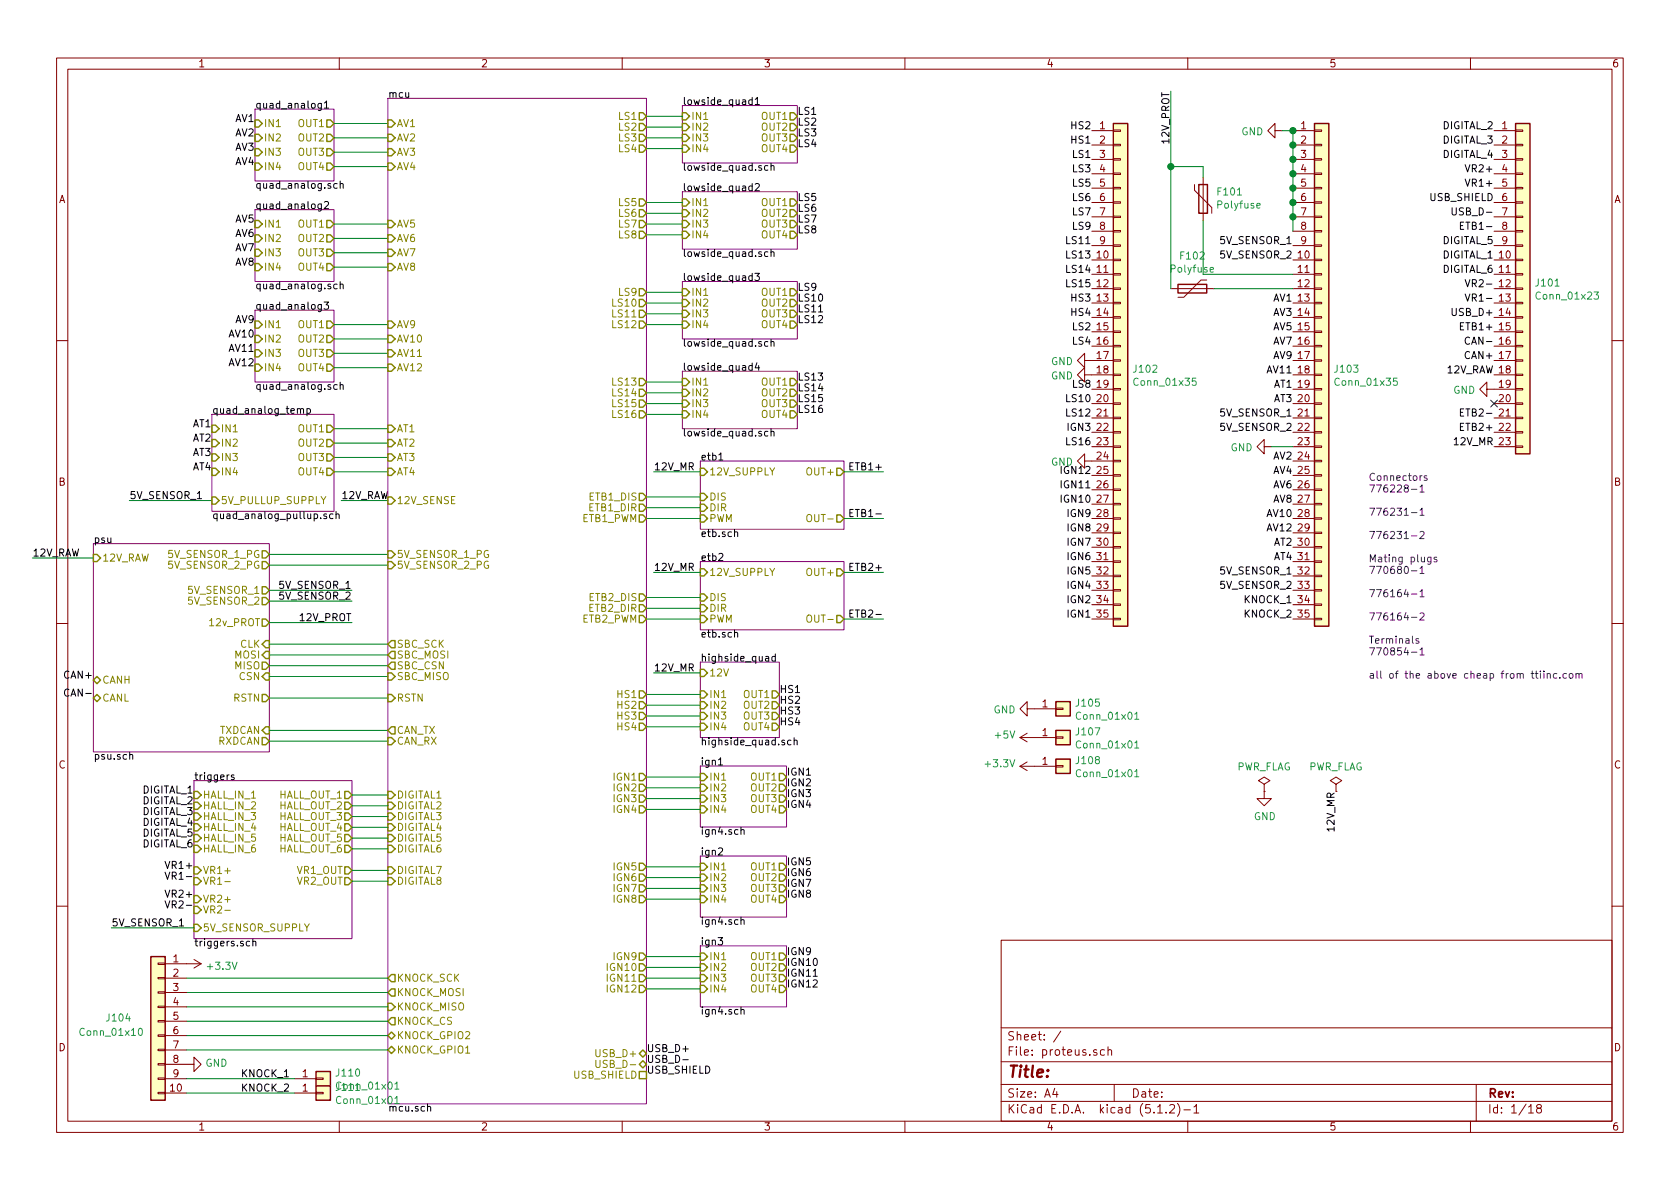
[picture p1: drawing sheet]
EESchema Schematic File Version 4
EELAYER 30 0
EELAYER END
$Descr A4 11693 8268
encoding utf-8
Sheet 1 18
Title ""
Date ""
Rev ""
Comp ""
Comment1 ""
Comment2 ""
Comment3 ""
Comment4 ""
$EndDescr
$Sheet
S 4750 725  800  400 
U 5D98A146
F0 "lowside_quad1" 50
F1 "lowside_quad.sch" 50
F2 "OUT1" O R 5550 800 50 
F3 "OUT2" O R 5550 875 50 
F4 "IN1" I L 4750 800 50 
F5 "IN2" I L 4750 875 50 
F6 "OUT3" O R 5550 950 50 
F7 "OUT4" O R 5550 1025 50 
F8 "IN3" I L 4750 950 50 
F9 "IN4" I L 4750 1025 50 
$EndSheet
$Sheet
S 4750 1325 800  400 
U 5D99F107
F0 "lowside_quad2" 50
F1 "lowside_quad.sch" 50
F2 "OUT1" O R 5550 1400 50 
F3 "OUT2" O R 5550 1475 50 
F4 "IN1" I L 4750 1400 50 
F5 "IN2" I L 4750 1475 50 
F6 "OUT3" O R 5550 1550 50 
F7 "OUT4" O R 5550 1625 50 
F8 "IN3" I L 4750 1550 50 
F9 "IN4" I L 4750 1625 50 
$EndSheet
$Sheet
S 4750 1950 800  400 
U 5D99F37F
F0 "lowside_quad3" 50
F1 "lowside_quad.sch" 50
F2 "OUT1" O R 5550 2025 50 
F3 "OUT2" O R 5550 2100 50 
F4 "IN1" I L 4750 2025 50 
F5 "IN2" I L 4750 2100 50 
F6 "OUT3" O R 5550 2175 50 
F7 "OUT4" O R 5550 2250 50 
F8 "IN3" I L 4750 2175 50 
F9 "IN4" I L 4750 2250 50 
$EndSheet
$Sheet
S 4750 2575 800  400 
U 5D99F54C
F0 "lowside_quad4" 50
F1 "lowside_quad.sch" 50
F2 "OUT1" O R 5550 2650 50 
F3 "OUT2" O R 5550 2725 50 
F4 "IN1" I L 4750 2650 50 
F5 "IN2" I L 4750 2725 50 
F6 "OUT3" O R 5550 2800 50 
F7 "OUT4" O R 5550 2875 50 
F8 "IN3" I L 4750 2800 50 
F9 "IN4" I L 4750 2875 50 
$EndSheet
Wire Wire Line
	4500 1400 4750 1400
Wire Wire Line
	4750 1025 4500 1025
Wire Wire Line
	4500 950  4750 950 
Wire Wire Line
	4750 875  4500 875 
Wire Wire Line
	4500 800  4750 800 
Wire Wire Line
	4500 1475 4750 1475
Wire Wire Line
	4500 1550 4750 1550
Wire Wire Line
	4750 1625 4500 1625
Wire Wire Line
	4500 2025 4750 2025
Wire Wire Line
	4750 2100 4500 2100
Wire Wire Line
	4500 2175 4750 2175
Wire Wire Line
	4750 2250 4500 2250
Wire Wire Line
	4500 2650 4750 2650
Wire Wire Line
	4750 2725 4500 2725
Wire Wire Line
	4500 2800 4750 2800
Wire Wire Line
	4750 2875 4500 2875
$Sheet
S 1775 750  550  500 
U 5D9A3845
F0 "quad_analog1" 50
F1 "quad_analog.sch" 50
F2 "IN1" I L 1775 850 50 
F3 "IN2" I L 1775 950 50 
F4 "IN3" I L 1775 1050 50 
F5 "IN4" I L 1775 1150 50 
F6 "OUT1" O R 2325 850 50 
F7 "OUT2" O R 2325 950 50 
F8 "OUT3" O R 2325 1050 50 
F9 "OUT4" O R 2325 1150 50 
$EndSheet
$Sheet
S 1775 1450 550  500 
U 5DA6C1EA
F0 "quad_analog2" 50
F1 "quad_analog.sch" 50
F2 "IN1" I L 1775 1550 50 
F3 "IN2" I L 1775 1650 50 
F4 "IN3" I L 1775 1750 50 
F5 "IN4" I L 1775 1850 50 
F6 "OUT1" O R 2325 1550 50 
F7 "OUT2" O R 2325 1650 50 
F8 "OUT3" O R 2325 1750 50 
F9 "OUT4" O R 2325 1850 50 
$EndSheet
$Sheet
S 1775 2150 550  500 
U 5DA6C714
F0 "quad_analog3" 50
F1 "quad_analog.sch" 50
F2 "IN1" I L 1775 2250 50 
F3 "IN2" I L 1775 2350 50 
F4 "IN3" I L 1775 2450 50 
F5 "IN4" I L 1775 2550 50 
F6 "OUT1" O R 2325 2250 50 
F7 "OUT2" O R 2325 2350 50 
F8 "OUT3" O R 2325 2450 50 
F9 "OUT4" O R 2325 2550 50 
$EndSheet
Wire Wire Line
	2325 850  2700 850 
Wire Wire Line
	2700 950  2325 950 
Wire Wire Line
	2325 1050 2700 1050
Wire Wire Line
	2700 1150 2325 1150
Wire Wire Line
	2325 1550 2700 1550
Wire Wire Line
	2700 1650 2325 1650
Wire Wire Line
	2325 1750 2700 1750
Wire Wire Line
	2700 1850 2325 1850
Wire Wire Line
	2325 2250 2700 2250
Wire Wire Line
	2700 2350 2325 2350
Wire Wire Line
	2325 2450 2700 2450
Wire Wire Line
	2700 2550 2325 2550
$Sheet
S 650  3775 1225 1450
U 5DA72EFF
F0 "psu" 50
F1 "psu.sch" 50
F2 "12V_RAW" I L 650 3875 50 
F3 "5V_SENSOR_1" O R 1875 4100 50 
F4 "5V_SENSOR_1_PG" O R 1875 3850 50 
F5 "5V_SENSOR_2" O R 1875 4175 50 
F6 "5V_SENSOR_2_PG" O R 1875 3925 50 
F7 "CLK" I R 1875 4475 50 
F8 "MOSI" I R 1875 4550 50 
F9 "MISO" O R 1875 4625 50 
F10 "CSN" I R 1875 4700 50 
F11 "RSTN" O R 1875 4850 50 
F12 "CANH" B L 650 4725 50 
F13 "CANL" B L 650 4850 50 
F14 "TXDCAN" I R 1875 5075 50 
F15 "RXDCAN" O R 1875 5150 50 
F16 "12v_PROT" O R 1875 4325 50 
$EndSheet
Wire Wire Line
	1875 4100 2450 4100
Text Label 2450 4100 2    50   ~ 0
5V_SENSOR_1
Text Label 2450 4175 2    50   ~ 0
5V_SENSOR_2
Wire Wire Line
	2450 4175 1875 4175
Text Label 900  3475 0    50   ~ 0
5V_SENSOR_1
Wire Wire Line
	900  3475 1475 3475
Wire Wire Line
	2700 3275 2325 3275
Wire Wire Line
	2325 3175 2700 3175
Wire Wire Line
	2700 3075 2325 3075
Wire Wire Line
	2325 2975 2700 2975
$Sheet
S 4875 3200 1000 475 
U 5DD457F9
F0 "etb1" 50
F1 "etb.sch" 50
F2 "12V_SUPPLY" I L 4875 3275 50 
F3 "OUT+" O R 5875 3275 50 
F4 "OUT-" O R 5875 3600 50 
F5 "DIS" I L 4875 3450 50 
F6 "DIR" I L 4875 3525 50 
F7 "PWM" I L 4875 3600 50 
$EndSheet
$Sheet
S 4875 4600 550  525 
U 5DD5B2E0
F0 "highside_quad" 50
F1 "highside_quad.sch" 50
F2 "12V" I L 4875 4675 50 
F3 "OUT1" O R 5425 4825 50 
F4 "OUT2" O R 5425 4900 50 
F5 "OUT3" O R 5425 4975 50 
F6 "OUT4" O R 5425 5050 50 
F7 "IN1" I L 4875 4825 50 
F8 "IN2" I L 4875 4900 50 
F9 "IN3" I L 4875 4975 50 
F10 "IN4" I L 4875 5050 50 
$EndSheet
$Sheet
S 1350 5425 1100 1100
U 5DD8090B
F0 "triggers" 50
F1 "triggers.sch" 50
F2 "HALL_IN_1" I L 1350 5525 50 
F3 "5V_SENSOR_SUPPLY" I L 1350 6450 50 
F4 "HALL_OUT_1" O R 2450 5525 50 
F5 "HALL_IN_2" I L 1350 5600 50 
F6 "HALL_OUT_2" O R 2450 5600 50 
F7 "HALL_IN_3" I L 1350 5675 50 
F8 "HALL_OUT_3" O R 2450 5675 50 
F9 "HALL_IN_4" I L 1350 5750 50 
F10 "HALL_OUT_4" O R 2450 5750 50 
F11 "VR1+" I L 1350 6050 50 
F12 "VR1-" I L 1350 6125 50 
F13 "VR2+" I L 1350 6250 50 
F14 "VR2-" I L 1350 6325 50 
F15 "VR1_OUT" O R 2450 6050 50 
F16 "VR2_OUT" O R 2450 6125 50 
F17 "HALL_IN_5" I L 1350 5825 50 
F18 "HALL_IN_6" I L 1350 5900 50 
F19 "HALL_OUT_5" O R 2450 5825 50 
F20 "HALL_OUT_6" O R 2450 5900 50 
$EndSheet
Text Label 775  6450 0    50   ~ 0
5V_SENSOR_1
Wire Wire Line
	775  6450 1350 6450
Text Label 4550 3275 0    50   ~ 0
12V_MR
Wire Wire Line
	4550 3275 4875 3275
Wire Wire Line
	4500 3450 4875 3450
$Sheet
S 4875 3900 1000 475 
U 5DDC2003
F0 "etb2" 50
F1 "etb.sch" 50
F2 "12V_SUPPLY" I L 4875 3975 50 
F3 "OUT+" O R 5875 3975 50 
F4 "OUT-" O R 5875 4300 50 
F5 "DIS" I L 4875 4150 50 
F6 "DIR" I L 4875 4225 50 
F7 "PWM" I L 4875 4300 50 
$EndSheet
Text Label 4550 3975 0    50   ~ 0
12V_MR
Wire Wire Line
	4550 3975 4875 3975
Wire Wire Line
	4500 4150 4875 4150
Wire Wire Line
	4500 4300 4875 4300
Wire Wire Line
	4875 4225 4500 4225
Text Label 4550 4675 0    50   ~ 0
12V_MR
Wire Wire Line
	4550 4675 4875 4675
Wire Wire Line
	4500 5050 4875 5050
Wire Wire Line
	4875 4975 4500 4975
Wire Wire Line
	4500 4900 4875 4900
Wire Wire Line
	4875 4825 4500 4825
Wire Wire Line
	1875 3925 2700 3925
Wire Wire Line
	1875 3850 2700 3850
Text Label 2375 3475 0    50   ~ 0
12V_RAW
Wire Wire Line
	2375 3475 2700 3475
Wire Wire Line
	4500 3525 4875 3525
Wire Wire Line
	4875 3600 4500 3600
Text Label 225  3875 0    50   ~ 0
12V_RAW
Wire Wire Line
	225  3875 650  3875
Text Label 6150 3275 2    50   ~ 0
ETB1+
Text Label 6150 3600 2    50   ~ 0
ETB1-
Text Label 6150 3975 2    50   ~ 0
ETB2+
Text Label 6150 4300 2    50   ~ 0
ETB2-
Wire Wire Line
	6150 4300 5875 4300
Wire Wire Line
	5875 3975 6150 3975
Wire Wire Line
	6150 3600 5875 3600
Wire Wire Line
	5875 3275 6150 3275
Wire Wire Line
	1875 4475 2700 4475
Wire Wire Line
	2700 4550 1875 4550
Wire Wire Line
	1875 4625 2700 4625
Wire Wire Line
	2700 4700 1875 4700
Wire Wire Line
	1875 5075 2700 5075
Wire Wire Line
	2700 5150 1875 5150
Wire Wire Line
	1875 4850 2700 4850
$Sheet
S 1475 2875 850  675 
U 5DCC02D0
F0 "quad_analog_temp" 50
F1 "quad_analog_pullup.sch" 50
F2 "IN1" I L 1475 2975 50 
F3 "IN2" I L 1475 3075 50 
F4 "IN3" I L 1475 3175 50 
F5 "IN4" I L 1475 3275 50 
F6 "OUT1" O R 2325 2975 50 
F7 "OUT2" O R 2325 3075 50 
F8 "OUT3" O R 2325 3175 50 
F9 "OUT4" O R 2325 3275 50 
F10 "5V_PULLUP_SUPPLY" I L 1475 3475 50 
$EndSheet
$Sheet
S 2700 675  1800 7000
U 5D99E6EE
F0 "mcu" 50
F1 "mcu.sch" 50
F2 "LS1" O R 4500 800 50 
F3 "LS2" O R 4500 875 50 
F4 "LS3" O R 4500 950 50 
F5 "LS4" O R 4500 1025 50 
F6 "LS5" O R 4500 1400 50 
F7 "LS6" O R 4500 1475 50 
F8 "LS7" O R 4500 1550 50 
F9 "LS8" O R 4500 1625 50 
F10 "LS9" O R 4500 2025 50 
F11 "LS10" O R 4500 2100 50 
F12 "LS11" O R 4500 2175 50 
F13 "LS13" O R 4500 2650 50 
F14 "LS12" O R 4500 2250 50 
F15 "LS14" O R 4500 2725 50 
F16 "LS15" O R 4500 2800 50 
F17 "LS16" O R 4500 2875 50 
F18 "AV1" I L 2700 850 50 
F19 "AV2" I L 2700 950 50 
F20 "AV3" I L 2700 1050 50 
F21 "AV4" I L 2700 1150 50 
F22 "AV5" I L 2700 1550 50 
F23 "AV6" I L 2700 1650 50 
F24 "AV7" I L 2700 1750 50 
F25 "AV8" I L 2700 1850 50 
F26 "AV9" I L 2700 2250 50 
F27 "AV10" I L 2700 2350 50 
F28 "AV11" I L 2700 2450 50 
F29 "AV12" I L 2700 2550 50 
F30 "AT1" I L 2700 2975 50 
F31 "AT2" I L 2700 3075 50 
F32 "AT3" I L 2700 3175 50 
F33 "AT4" I L 2700 3275 50 
F34 "5V_SENSOR_1_PG" I L 2700 3850 50 
F35 "5V_SENSOR_2_PG" I L 2700 3925 50 
F36 "ETB1_DIS" O R 4500 3450 50 
F37 "ETB1_DIR" O R 4500 3525 50 
F38 "ETB1_PWM" O R 4500 3600 50 
F39 "ETB2_DIS" O R 4500 4150 50 
F40 "ETB2_DIR" O R 4500 4225 50 
F41 "ETB2_PWM" O R 4500 4300 50 
F42 "HS1" O R 4500 4825 50 
F43 "HS2" O R 4500 4900 50 
F44 "HS3" O R 4500 4975 50 
F45 "HS4" O R 4500 5050 50 
F46 "12V_SENSE" I L 2700 3475 50 
F47 "SBC_SCK" O L 2700 4475 50 
F48 "SBC_MOSI" O L 2700 4550 50 
F49 "SBC_CSN" O L 2700 4625 50 
F50 "SBC_MISO" I L 2700 4700 50 
F51 "CAN_TX" O L 2700 5075 50 
F52 "CAN_RX" I L 2700 5150 50 
F53 "RSTN" I L 2700 4850 50 
F54 "DIGITAL1" I L 2700 5525 50 
F55 "DIGITAL2" I L 2700 5600 50 
F56 "DIGITAL3" I L 2700 5675 50 
F57 "DIGITAL4" I L 2700 5750 50 
F58 "DIGITAL5" I L 2700 5825 50 
F59 "DIGITAL6" I L 2700 5900 50 
F60 "DIGITAL7" I L 2700 6050 50 
F61 "DIGITAL8" I L 2700 6125 50 
F62 "IGN1" O R 4500 5400 50 
F63 "IGN2" O R 4500 5475 50 
F64 "IGN3" O R 4500 5550 50 
F65 "IGN4" O R 4500 5625 50 
F66 "IGN5" O R 4500 6025 50 
F67 "IGN6" O R 4500 6100 50 
F68 "IGN7" O R 4500 6175 50 
F69 "IGN8" O R 4500 6250 50 
F70 "IGN9" O R 4500 6650 50 
F71 "IGN10" O R 4500 6725 50 
F72 "IGN11" O R 4500 6800 50 
F73 "IGN12" O R 4500 6875 50 
F74 "KNOCK_SCK" O L 2700 6800 50 
F75 "KNOCK_MOSI" O L 2700 6900 50 
F76 "KNOCK_MISO" I L 2700 7000 50 
F77 "KNOCK_CS" O L 2700 7100 50 
F78 "KNOCK_GPIO2" B L 2700 7200 50 
F79 "KNOCK_GPIO1" B L 2700 7300 50 
F80 "USB_D-" B R 4500 7400 50 
F81 "USB_D+" B R 4500 7325 50 
F82 "USB_SHIELD" U R 4500 7475 50 
$EndSheet
$Comp
L Connector_Generic:Conn_01x35 J102
U 1 1
P 7800 2600
F 0 "J102" H 7880 2642 50  0000 L CNN
F 1 "Conn_01x35" H 7880 2551 50  0000 L CNN
F 2 "ampseal:ampseal-35" H 7800 2600 50  0001 C CNN
F 3 "~" H 7800 2600 50  0001 C CNN
F 4 "776231-1" H 7800 2600 50  0001 C CNN "PN"
	1    7800 2600
	1    0    0    -1  
$EndComp
$Comp
L Connector_Generic:Conn_01x35 J103
U 1 1
P 9200 2600
F 0 "J103" H 9280 2642 50  0000 L CNN
F 1 "Conn_01x35" H 9280 2551 50  0000 L CNN
F 2 "ampseal:ampseal-35" H 9200 2600 50  0001 C CNN
F 3 "~" H 9200 2600 50  0001 C CNN
F 4 "776231-2" H 9200 2600 50  0001 C CNN "PN"
	1    9200 2600
	1    0    0    -1  
$EndComp
Text Label 10400 2600 2    50   ~ 0
12V_RAW
$Comp
L power:GND #PWR0101
U 1 1
P 10400 2700
F 0 "#PWR0101" H 10400 2450 50  0001 C CNN
F 1 "GND" V 10405 2572 50  0000 R CNN
F 2 "" H 10400 2700 50  0001 C CNN
F 3 "" H 10400 2700 50  0001 C CNN
	1    10400 2700
	0    1    1    0   
$EndComp
$Comp
L power:GND #PWR0140
U 1 1
P 7600 2500
F 0 "#PWR0140" H 7600 2250 50  0001 C CNN
F 1 "GND" V 7605 2372 50  0000 R CNN
F 2 "" H 7600 2500 50  0001 C CNN
F 3 "" H 7600 2500 50  0001 C CNN
	1    7600 2500
	0    1    1    0   
$EndComp
$Comp
L power:GND #PWR0141
U 1 1
P 7600 2600
F 0 "#PWR0141" H 7600 2350 50  0001 C CNN
F 1 "GND" V 7605 2472 50  0000 R CNN
F 2 "" H 7600 2600 50  0001 C CNN
F 3 "" H 7600 2600 50  0001 C CNN
	1    7600 2600
	0    1    1    0   
$EndComp
Text Label 9000 2100 2    50   ~ 0
AV1
Text Label 9000 3200 2    50   ~ 0
AV2
Text Label 9000 2200 2    50   ~ 0
AV3
Text Label 1775 1050 2    50   ~ 0
AV3
Text Label 1775 950  2    50   ~ 0
AV2
Text Label 1775 850  2    50   ~ 0
AV1
Text Label 1775 1150 2    50   ~ 0
AV4
Text Label 9000 3300 2    50   ~ 0
AV4
Text Label 9000 2300 2    50   ~ 0
AV5
Text Label 9000 2400 2    50   ~ 0
AV7
Text Label 9000 3400 2    50   ~ 0
AV6
Text Label 9000 3500 2    50   ~ 0
AV8
Text Label 1775 1850 2    50   ~ 0
AV8
Text Label 1775 1650 2    50   ~ 0
AV6
Text Label 1775 1550 2    50   ~ 0
AV5
Text Label 1775 1750 2    50   ~ 0
AV7
Text Label 1775 2250 2    50   ~ 0
AV9
Text Label 1775 2350 2    50   ~ 0
AV10
Text Label 1775 2450 2    50   ~ 0
AV11
Text Label 1775 2550 2    50   ~ 0
AV12
Text Label 9000 2500 2    50   ~ 0
AV9
Text Label 9000 3600 2    50   ~ 0
AV10
Text Label 9000 2600 2    50   ~ 0
AV11
Text Label 9000 3700 2    50   ~ 0
AV12
Text Label 9000 2700 2    50   ~ 0
AT1
Text Label 9000 2800 2    50   ~ 0
AT3
Text Label 9000 3800 2    50   ~ 0
AT2
Text Label 9000 3900 2    50   ~ 0
AT4
Text Label 1475 3075 2    50   ~ 0
AT2
Text Label 1475 3275 2    50   ~ 0
AT4
Text Label 1475 2975 2    50   ~ 0
AT1
Text Label 1475 3175 2    50   ~ 0
AT3
$Comp
L power:GND #PWR0142
U 1 1
P 8925 900
F 0 "#PWR0142" H 8925 650 50  0001 C CNN
F 1 "GND" V 8930 772 50  0000 R CNN
F 2 "" H 8925 900 50  0001 C CNN
F 3 "" H 8925 900 50  0001 C CNN
	1    8925 900 
	0    1    1    0   
$EndComp
Wire Wire Line
	8925 900  9000 900 
Wire Wire Line
	9000 900  9000 1000
Connection ~ 9000 900 
Connection ~ 9000 1000
Wire Wire Line
	9000 1000 9000 1100
Connection ~ 9000 1100
Wire Wire Line
	9000 1100 9000 1200
Connection ~ 9000 1200
Wire Wire Line
	9000 1200 9000 1300
Connection ~ 9000 1300
Wire Wire Line
	9000 1300 9000 1400
Connection ~ 9000 1400
Wire Wire Line
	9000 1400 9000 1500
Connection ~ 9000 1500
Wire Wire Line
	9000 1500 9000 1600
Text Label 9000 1700 2    50   ~ 0
5V_SENSOR_1
Text Label 9000 2900 2    50   ~ 0
5V_SENSOR_1
Text Label 9000 4000 2    50   ~ 0
5V_SENSOR_1
Text Label 9000 1800 2    50   ~ 0
5V_SENSOR_2
Text Label 9000 3000 2    50   ~ 0
5V_SENSOR_2
Text Label 9000 4100 2    50   ~ 0
5V_SENSOR_2
Text Label 7600 1000 2    50   ~ 0
HS1
Text Label 7600 900  2    50   ~ 0
HS2
Text Label 5425 4975 0    50   ~ 0
HS3
Text Label 5425 5050 0    50   ~ 0
HS4
Text Label 7600 1100 2    50   ~ 0
LS1
Text Label 7600 2300 2    50   ~ 0
LS2
Text Label 7600 1200 2    50   ~ 0
LS3
Text Label 7600 2400 2    50   ~ 0
LS4
Text Label 5550 800  0    50   ~ 0
LS1
Text Label 5550 950  0    50   ~ 0
LS3
Text Label 5550 875  0    50   ~ 0
LS2
Text Label 5550 1025 0    50   ~ 0
LS4
Text Label 7600 1300 2    50   ~ 0
LS5
Text Label 7600 1500 2    50   ~ 0
LS7
Text Label 7600 1400 2    50   ~ 0
LS6
Text Label 5550 1475 0    50   ~ 0
LS6
Text Label 5550 1400 0    50   ~ 0
LS5
Text Label 5550 1550 0    50   ~ 0
LS7
Text Label 5550 1625 0    50   ~ 0
LS8
Text Label 7600 2700 2    50   ~ 0
LS8
Text Label 7600 1600 2    50   ~ 0
LS9
Text Label 7600 2800 2    50   ~ 0
LS10
Text Label 5550 2025 0    50   ~ 0
LS9
Text Label 5550 2100 0    50   ~ 0
LS10
Text Label 5550 2175 0    50   ~ 0
LS11
Text Label 5550 2250 0    50   ~ 0
LS12
Text Label 7600 1700 2    50   ~ 0
LS11
Text Label 7600 2900 2    50   ~ 0
LS12
Text Label 7600 1800 2    50   ~ 0
LS13
Text Label 7600 2000 2    50   ~ 0
LS15
Text Label 5550 2650 0    50   ~ 0
LS13
Text Label 5550 2725 0    50   ~ 0
LS14
Text Label 5550 2800 0    50   ~ 0
LS15
Text Label 5550 2875 0    50   ~ 0
LS16
Text Label 7600 1900 2    50   ~ 0
LS14
Text Label 7600 3100 2    50   ~ 0
LS16
Text Label 650  4725 2    50   ~ 0
CAN+
Text Label 650  4850 2    50   ~ 0
CAN-
Text Label 10400 2400 2    50   ~ 0
CAN-
Text Label 10400 2500 2    50   ~ 0
CAN+
$Sheet
S 4875 5323 600  425 
U 5D975F3C
F0 "ign1" 50
F1 "ign4.sch" 50
F2 "OUT1" O R 5475 5400 50 
F3 "OUT2" O R 5475 5475 50 
F4 "OUT3" O R 5475 5550 50 
F5 "OUT4" O R 5475 5625 50 
F6 "IN1" I L 4875 5400 50 
F7 "IN2" I L 4875 5475 50 
F8 "IN3" I L 4875 5550 50 
F9 "IN4" I L 4875 5625 50 
$EndSheet
$Sheet
S 4875 5950 600  425 
U 5D98F734
F0 "ign2" 50
F1 "ign4.sch" 50
F2 "OUT1" O R 5475 6025 50 
F3 "OUT2" O R 5475 6100 50 
F4 "OUT3" O R 5475 6175 50 
F5 "OUT4" O R 5475 6250 50 
F6 "IN1" I L 4875 6025 50 
F7 "IN2" I L 4875 6100 50 
F8 "IN3" I L 4875 6175 50 
F9 "IN4" I L 4875 6250 50 
$EndSheet
$Sheet
S 4875 6575 600  425 
U 5D991E7F
F0 "ign3" 50
F1 "ign4.sch" 50
F2 "OUT1" O R 5475 6650 50 
F3 "OUT2" O R 5475 6725 50 
F4 "OUT3" O R 5475 6800 50 
F5 "OUT4" O R 5475 6875 50 
F6 "IN1" I L 4875 6650 50 
F7 "IN2" I L 4875 6725 50 
F8 "IN3" I L 4875 6800 50 
F9 "IN4" I L 4875 6875 50 
$EndSheet
Text Label 7600 4300 2    50   ~ 0
IGN1
Text Label 7600 4200 2    50   ~ 0
IGN2
Text Label 5475 5400 0    50   ~ 0
IGN1
Text Label 5475 5475 0    50   ~ 0
IGN2
Text Label 5475 5550 0    50   ~ 0
IGN3
Text Label 5475 5625 0    50   ~ 0
IGN4
Text Label 7600 3000 2    50   ~ 0
IGN3
Text Label 7600 4100 2    50   ~ 0
IGN4
Text Label 5475 6025 0    50   ~ 0
IGN5
Text Label 5475 6100 0    50   ~ 0
IGN6
Text Label 5475 6175 0    50   ~ 0
IGN7
Text Label 5475 6250 0    50   ~ 0
IGN8
Text Label 7600 4000 2    50   ~ 0
IGN5
Text Label 7600 3900 2    50   ~ 0
IGN6
Text Label 7600 3800 2    50   ~ 0
IGN7
Text Label 7600 3700 2    50   ~ 0
IGN8
Text Label 10400 2300 2    50   ~ 0
ETB1+
Text Label 10400 1600 2    50   ~ 0
ETB1-
Text Label 10400 3000 2    50   ~ 0
ETB2+
Text Label 10400 2900 2    50   ~ 0
ETB2-
Text Label 10400 3100 2    50   ~ 0
12V_MR
Text Label 5475 6650 0    50   ~ 0
IGN9
Text Label 5475 6725 0    50   ~ 0
IGN10
Text Label 5475 6800 0    50   ~ 0
IGN11
Text Label 5475 6875 0    50   ~ 0
IGN12
Text Label 7600 3600 2    50   ~ 0
IGN9
Text Label 7600 3500 2    50   ~ 0
IGN10
Text Label 7600 3400 2    50   ~ 0
IGN11
Text Label 7600 3300 2    50   ~ 0
IGN12
Wire Wire Line
	4875 6650 4500 6650
Wire Wire Line
	4500 6725 4875 6725
Wire Wire Line
	4875 6800 4500 6800
Wire Wire Line
	4500 6875 4875 6875
Wire Wire Line
	4500 6025 4875 6025
Wire Wire Line
	4875 6100 4500 6100
Wire Wire Line
	4500 6175 4875 6175
Wire Wire Line
	4875 6250 4500 6250
Wire Wire Line
	4500 5400 4875 5400
Wire Wire Line
	4875 5550 4500 5550
Wire Wire Line
	4500 5475 4875 5475
Wire Wire Line
	4875 5625 4500 5625
Wire Wire Line
	2450 5525 2700 5525
Wire Wire Line
	2700 5600 2450 5600
Wire Wire Line
	2450 5675 2700 5675
Wire Wire Line
	2700 5750 2450 5750
Wire Wire Line
	2450 5825 2700 5825
Wire Wire Line
	2450 5900 2700 5900
Wire Wire Line
	2450 6050 2700 6050
Wire Wire Line
	2700 6125 2450 6125
Text Label 5425 4825 0    50   ~ 0
HS1
Text Label 5425 4900 0    50   ~ 0
HS2
Text Label 7600 2100 2    50   ~ 0
HS3
Text Label 7600 2200 2    50   ~ 0
HS4
$Comp
L power:GND #PWR0209
U 1 1
P 7600 3200
F 0 "#PWR0209" H 7600 2950 50  0001 C CNN
F 1 "GND" V 7605 3072 50  0000 R CNN
F 2 "" H 7600 3200 50  0001 C CNN
F 3 "" H 7600 3200 50  0001 C CNN
	1    7600 3200
	0    1    1    0   
$EndComp
Text Label 1350 5525 2    50   ~ 0
DIGITAL_1
Text Label 1350 5600 2    50   ~ 0
DIGITAL_2
Text Label 1350 5675 2    50   ~ 0
DIGITAL_3
Text Label 1350 5750 2    50   ~ 0
DIGITAL_4
Text Label 1350 5825 2    50   ~ 0
DIGITAL_5
Text Label 1350 5900 2    50   ~ 0
DIGITAL_6
Text Label 10400 1800 2    50   ~ 0
DIGITAL_1
Text Label 10400 900  2    50   ~ 0
DIGITAL_2
Text Label 10400 1000 2    50   ~ 0
DIGITAL_3
Text Label 10400 1100 2    50   ~ 0
DIGITAL_4
Text Label 10400 1700 2    50   ~ 0
DIGITAL_5
Text Label 10400 1900 2    50   ~ 0
DIGITAL_6
Text Label 1350 6050 2    50   ~ 0
VR1+
Text Label 1350 6125 2    50   ~ 0
VR1-
Text Label 1350 6250 2    50   ~ 0
VR2+
Text Label 1350 6325 2    50   ~ 0
VR2-
Text Label 10400 1300 2    50   ~ 0
VR1+
Text Label 10400 2100 2    50   ~ 0
VR1-
Text Label 10400 1200 2    50   ~ 0
VR2+
Text Label 10400 2000 2    50   ~ 0
VR2-
Text Label 9000 4200 2    50   ~ 0
KNOCK_1
Text Label 9000 4300 2    50   ~ 0
KNOCK_2
Text Label 1675 7500 0    50   ~ 0
KNOCK_1
Text Label 1675 7600 0    50   ~ 0
KNOCK_2
$Comp
L power:GND #PWR0215
U 1 1
P 1300 7400
F 0 "#PWR0215" H 1300 7150 50  0001 C CNN
F 1 "GND" V 1305 7272 50  0000 R CNN
F 2 "" H 1300 7400 50  0001 C CNN
F 3 "" H 1300 7400 50  0001 C CNN
	1    1300 7400
	0    -1   -1   0   
$EndComp
Wire Wire Line
	1300 7100 2700 7100
Wire Wire Line
	1300 7000 2700 7000
Wire Wire Line
	1300 6900 2700 6900
$Comp
L Connector_Generic:Conn_01x10 J104
U 1 1
P 1100 7100
F 0 "J104" H 1375 7125 50  0000 C CNN
F 1 "Conn_01x10" H 1425 7025 50  0000 C CNN
F 2 "Connector_Harwin:Harwin_M20-89010xx_1x10_P2.54mm_Horizontal" H 1100 7100 50  0001 C CNN
F 3 "~" H 1100 7100 50  0001 C CNN
	1    1100 7100
	-1   0    0    -1  
$EndComp
Wire Wire Line
	1300 6800 2700 6800
$Comp
L power:+3.3V #PWR0216
U 1 1
P 1300 6700
F 0 "#PWR0216" H 1300 6550 50  0001 C CNN
F 1 "+3.3V" V 1315 6828 50  0000 L CNN
F 2 "" H 1300 6700 50  0001 C CNN
F 3 "" H 1300 6700 50  0001 C CNN
	1    1300 6700
	0    1    1    0   
$EndComp
$Comp
L power:GND #PWR0217
U 1 1
P 8800 5500
F 0 "#PWR0217" H 8800 5250 50  0001 C CNN
F 1 "GND" H 8805 5327 50  0000 C CNN
F 2 "" H 8800 5500 50  0001 C CNN
F 3 "" H 8800 5500 50  0001 C CNN
	1    8800 5500
	1    0    0    -1  
$EndComp
$Comp
L power:PWR_FLAG #FLG0103
U 1 1
P 8800 5500
F 0 "#FLG0103" H 8800 5575 50  0001 C CNN
F 1 "PWR_FLAG" H 8800 5673 50  0000 C CNN
F 2 "" H 8800 5500 50  0001 C CNN
F 3 "~" H 8800 5500 50  0001 C CNN
	1    8800 5500
	1    0    0    -1  
$EndComp
$Comp
L Connector_Generic:Conn_01x23 J101
U 1 1
P 10600 2000
F 0 "J101" H 10680 2042 50  0000 L CNN
F 1 "Conn_01x23" H 10680 1951 50  0000 L CNN
F 2 "ampseal:ampseal-23" H 10600 2000 50  0001 C CNN
F 3 "~" H 10600 2000 50  0001 C CNN
F 4 "776228-1" H 10600 2000 50  0001 C CNN "PN"
	1    10600 2000
	1    0    0    -1  
$EndComp
Text Label 4500 7325 0    50   ~ 0
USB_D+
Text Label 4500 7400 0    50   ~ 0
USB_D-
Text Label 10400 1500 2    50   ~ 0
USB_D-
Text Label 10400 2200 2    50   ~ 0
USB_D+
Text Label 10400 1400 2    50   ~ 0
USB_SHIELD
Text Label 4500 7475 0    50   ~ 0
USB_SHIELD
$Comp
L power:GND #PWR0112
U 1 1
P 8850 3100
F 0 "#PWR0112" H 8850 2850 50  0001 C CNN
F 1 "GND" V 8855 2972 50  0000 R CNN
F 2 "" H 8850 3100 50  0001 C CNN
F 3 "" H 8850 3100 50  0001 C CNN
	1    8850 3100
	0    1    1    0   
$EndComp
Wire Wire Line
	8850 3100 9000 3100
$Comp
L Device:Polyfuse F101
U 1 1
P 8375 1375
F 0 "F101" H 8287 1329 50  0000 R CNN
F 1 "Polyfuse" H 8287 1420 50  0000 R CNN
F 2 "Resistor_SMD:R_1206_3216Metric" H 8425 1175 50  0001 L CNN
F 3 "~" H 8375 1375 50  0001 C CNN
F 4 "1206L012WR" H 8375 1375 50  0001 C CNN "PN"
	1    8375 1375
	-1   0    0    1   
$EndComp
$Comp
L Device:Polyfuse F102
U 1 1
P 8300 2000
F 0 "F102" V 8525 2000 50  0000 C CNN
F 1 "Polyfuse" V 8434 2000 50  0000 C CNN
F 2 "Resistor_SMD:R_1206_3216Metric" H 8350 1800 50  0001 L CNN
F 3 "~" H 8300 2000 50  0001 C CNN
F 4 "1206L012WR" H 8300 2000 50  0001 C CNN "PN"
	1    8300 2000
	0    -1   -1   0   
$EndComp
Wire Wire Line
	8450 2000 9000 2000
Wire Wire Line
	9000 1900 8375 1900
Wire Wire Line
	8375 1900 8375 1525
Wire Wire Line
	1875 4325 2450 4325
Text Label 2450 4325 2    50   ~ 0
12V_PROT
Text Label 8150 1000 1    50   ~ 0
12V_PROT
Wire Wire Line
	8150 625  8150 1150
Wire Wire Line
	8375 1225 8375 1150
Wire Wire Line
	8375 1150 8150 1150
Connection ~ 8150 1150
Wire Wire Line
	8150 1150 8150 2000
$Comp
L Connector_Generic:Conn_01x01 J105
U 1 1
P 7400 4925
F 0 "J105" H 7480 4967 50  0000 L CNN
F 1 "Conn_01x01" H 7480 4876 50  0000 L CNN
F 2 "TestPoint:TestPoint_Pad_D3.0mm" H 7400 4925 50  0001 C CNN
F 3 "~" H 7400 4925 50  0001 C CNN
	1    7400 4925
	1    0    0    -1  
$EndComp
$Comp
L Connector_Generic:Conn_01x01 J107
U 1 1
P 7400 5125
F 0 "J107" H 7480 5167 50  0000 L CNN
F 1 "Conn_01x01" H 7480 5076 50  0000 L CNN
F 2 "TestPoint:TestPoint_Pad_D3.0mm" H 7400 5125 50  0001 C CNN
F 3 "~" H 7400 5125 50  0001 C CNN
	1    7400 5125
	1    0    0    -1  
$EndComp
$Comp
L Connector_Generic:Conn_01x01 J108
U 1 1
P 7400 5325
F 0 "J108" H 7480 5367 50  0000 L CNN
F 1 "Conn_01x01" H 7480 5276 50  0000 L CNN
F 2 "TestPoint:TestPoint_Pad_D3.0mm" H 7400 5325 50  0001 C CNN
F 3 "~" H 7400 5325 50  0001 C CNN
	1    7400 5325
	1    0    0    -1  
$EndComp
$Comp
L power:GND #PWR0248
U 1 1
P 7200 4925
F 0 "#PWR0248" H 7200 4675 50  0001 C CNN
F 1 "GND" V 7205 4797 50  0000 R CNN
F 2 "" H 7200 4925 50  0001 C CNN
F 3 "" H 7200 4925 50  0001 C CNN
	1    7200 4925
	0    1    1    0   
$EndComp
$Comp
L power:+3.3V #PWR0249
U 1 1
P 7200 5325
F 0 "#PWR0249" H 7200 5175 50  0001 C CNN
F 1 "+3.3V" V 7215 5453 50  0000 L CNN
F 2 "" H 7200 5325 50  0001 C CNN
F 3 "" H 7200 5325 50  0001 C CNN
	1    7200 5325
	0    -1   -1   0   
$EndComp
$Comp
L power:+5V #PWR0250
U 1 1
P 7200 5125
F 0 "#PWR0250" H 7200 4975 50  0001 C CNN
F 1 "+5V" V 7215 5253 50  0000 L CNN
F 2 "" H 7200 5125 50  0001 C CNN
F 3 "" H 7200 5125 50  0001 C CNN
	1    7200 5125
	0    -1   -1   0   
$EndComp
Text Notes 9525 4725 0    50   ~ 0
Connectors\n776228-1\n\n776231-1\n\n776231-2\n\nMating plugs\n770680-1\n\n776164-1\n\n776164-2\n\nTerminals\n770854-1\n\nall of the above cheap from ttiinc.com
$Comp
L Connector_Generic:Conn_01x01 J110
U 1 1
P 2250 7500
F 0 "J110" H 2330 7542 50  0000 L CNN
F 1 "Conn_01x01" H 2330 7451 50  0000 L CNN
F 2 "Connector_PinHeader_2.54mm:PinHeader_1x01_P2.54mm_Vertical" H 2250 7500 50  0001 C CNN
F 3 "~" H 2250 7500 50  0001 C CNN
	1    2250 7500
	1    0    0    -1  
$EndComp
$Comp
L Connector_Generic:Conn_01x01 J111
U 1 1
P 2250 7600
F 0 "J111" H 2330 7642 50  0000 L CNN
F 1 "Conn_01x01" H 2330 7551 50  0000 L CNN
F 2 "Connector_PinHeader_2.54mm:PinHeader_1x01_P2.54mm_Vertical" H 2250 7600 50  0001 C CNN
F 3 "~" H 2250 7600 50  0001 C CNN
	1    2250 7600
	1    0    0    -1  
$EndComp
Wire Wire Line
	1300 7500 2050 7500
Wire Wire Line
	1300 7600 2050 7600
Wire Wire Line
	1300 7200 2700 7200
Wire Wire Line
	1300 7300 2700 7300
NoConn ~ 10400 2800
$Comp
L power:PWR_FLAG #FLG0108
U 1 1
P 9300 5500
F 0 "#FLG0108" H 9300 5575 50  0001 C CNN
F 1 "PWR_FLAG" H 9300 5673 50  0000 C CNN
F 2 "" H 9300 5500 50  0001 C CNN
F 3 "~" H 9300 5500 50  0001 C CNN
	1    9300 5500
	1    0    0    -1  
$EndComp
Text Label 9300 5500 3    50   ~ 0
12V_MR
$EndSCHEMATC
